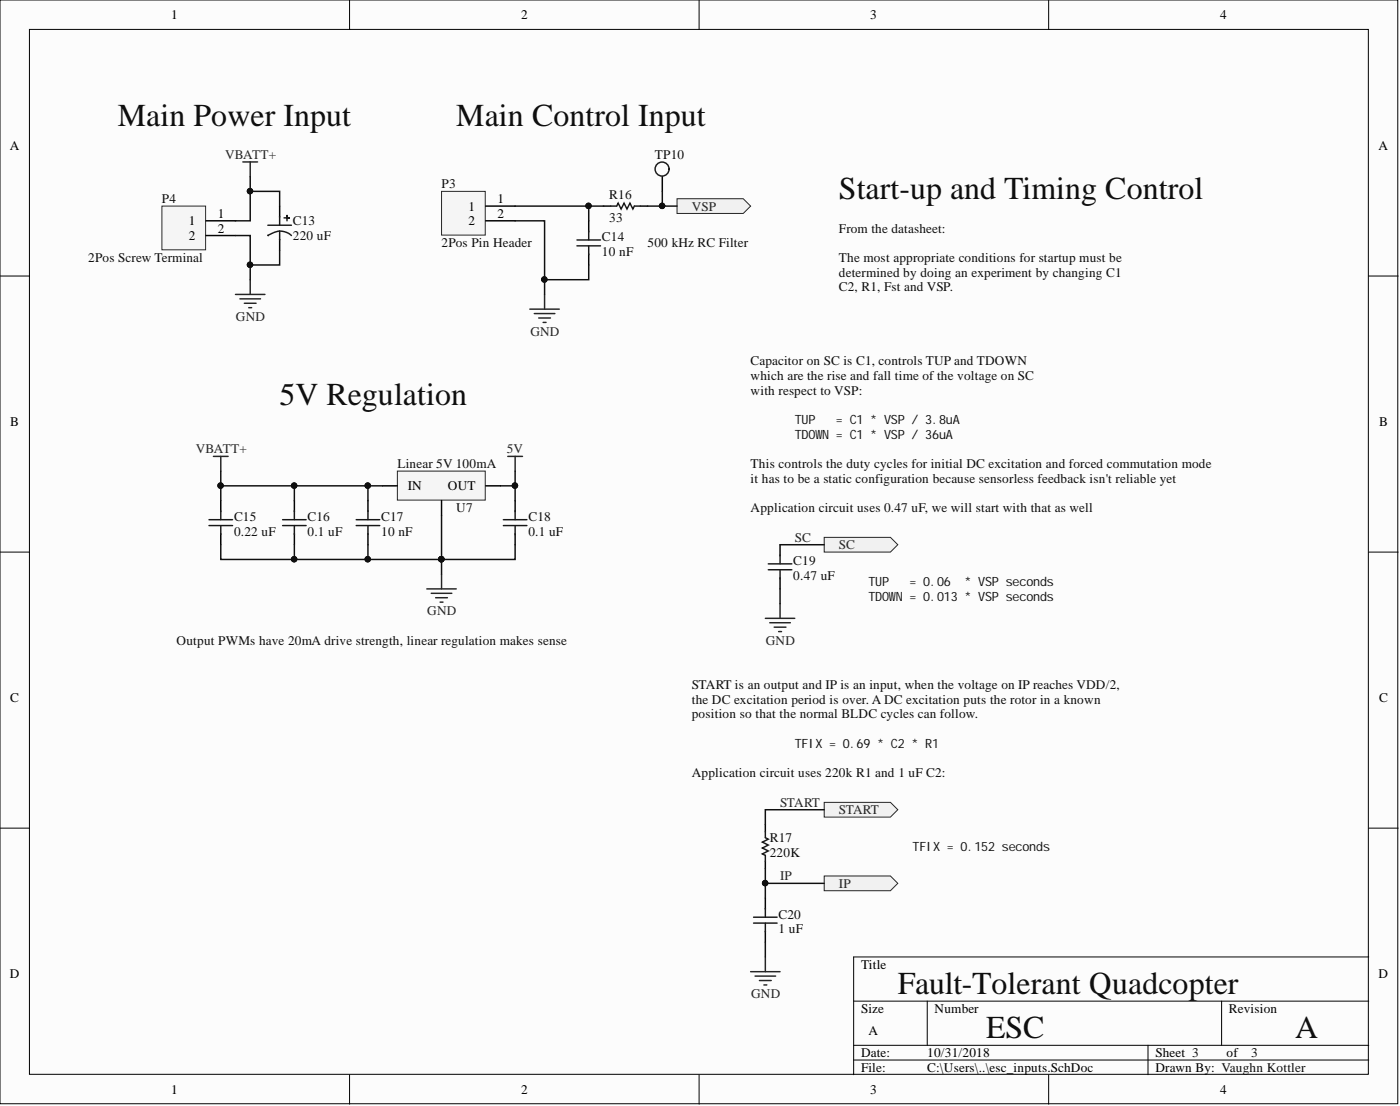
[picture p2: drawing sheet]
<svg xmlns="http://www.w3.org/2000/svg" width="241mm" height="190mm" viewBox="0 0 241 190" stroke-linecap="round" stroke-linejoin="round" font-family="sans-serif">
<g fill="#fcfcfc" stroke="#000" stroke-width=".17">
<path d="M0 0h240.9v190.1h-240.9z"/>
<path d="M5.1 5.1h230.7v179.9h-230.7z"/>
</g>
<g fill="none" stroke="#000" stroke-width=".17">
<path d="M60.2 0v5.1M120.5 0v5.1M180.7 0v5.1M0 47.5h5.1M235.9 47.5h5.1M0 95.1h5.1M235.9 95.1h5.1M0 142.6h5.1M235.9 142.6h5.1M147.1 172.4h88.8M159.8 172.4v7.6M210.6 172.4v7.6"/>
<path d="M235.9 164.8h-88.8v20.3M60.2 185.1v5.1M120.5 185.1v5.1M147.1 180h88.8M147.1 182.6h88.8M180.7 185.1v5.1M197.9 180v5.1"/>
</g>
<g fill="#f0f0f0" stroke="#262626" stroke-width=".17">
<path d="M116.7 34.2h11.4l1.3 1.3-1.3 1.3h-11.4z" fill-rule="evenodd"/>
<path d="M142.1 92.6h11.4l1.2 1.2-1.2 1.3h-11.4z" fill-rule="evenodd"/>
<path d="M142.1 138.2h11.4l1.2 1.3-1.2 1.2h-11.4z" fill-rule="evenodd"/>
<path d="M142.1 150.9h11.4l1.2 1.3-1.2 1.2h-11.4z" fill-rule="evenodd"/>
</g>
<path d="M27.9 35.5h7.5v7.5h-7.5z" fill="#f5f5f5" stroke="#262626" stroke-width=".17"/>
<g fill="none" stroke="#000" stroke-width=".25">
<path d="M35.5 38h5.1M48.2 35.5v1.9M101.5 38v1.9M104 35.5h1.3M110.3 35.5h1.3M114.2 30.4v2.6M35.5 40.6h5.1M48.2 41.2v1.9M101.5 43.7v1.9M38.1 86.2v1.9M38.1 91.9v1.9M50.7 86.2v1.9"/>
<path d="M50.7 91.9v1.9M63.4 86.2v1.9M63.4 91.9v1.9M88.8 86.2v1.9M88.8 91.9v1.9M134.4 93.8v1.9M134.4 99.5v1.9M131.9 142v1.3M131.9 148.3v1.3M131.9 154.7v1.9M131.9 160.4v1.9"/>
</g>
<g fill="none" stroke="#262626" stroke-width=".25">
<path d="M41.9 27.9h2.5M43.1 27.9v2.5M40.6 50.7h5.1M41.3 51.5h3.6M42.1 52.2h2M42.9 53h.5M43.1 48.2v2.5M91.3 53.2h5.1M92.1 54h3.5M92.8 54.8h2.1M93.6 55.5h.5M93.9 50.7v2.5"/>
<path d="M36.8 78.6h2.5M38.1 78.6v2.5M87.5 78.6h2.6M88.8 78.6v2.5M76.1 98.9v2.5M73.6 101.4h5M74.3 102.2h3.6M75.1 103h2M75.8 103.7h.6M131.9 106.5h5.1M132.7 107.3h3.5M133.4 108h2.1"/>
<path d="M134.2 108.8h.5M134.4 104v2.5M129.4 167.4h5M130.1 168.1h3.6M130.9 168.9h2M131.7 169.6h.5M131.9 164.8v2.6"/>
</g>
<g fill="none" stroke="#1c1c1c" stroke-width=".25">
<path d="M46.2 38.8h4M48.2 39.8l1.2 .2 .8 .6M48.2 39.8l-1 .2-1 .6M48.2 37.3v1.5M48.2 39.8v1.5M49 37.5h1h-.5v-.5v1M101.5 39.8v1.5M105.3 35.5h1l.2-.5 .6 1 .5-1 .5 1 .5-1 .5 1 .2-.5h1M50.2 40.6h.1M99.4 42.3h4.1M99.4 41.3h4.1M101.5 42.3v1.6"/>
<path d="M36 90.5h4.1M36 89.5h4.1M38.1 88v1.5M38.1 90.5v1.5M48.7 90.5h4.1M48.7 89.5h4.1M50.7 88v1.5M50.7 90.5v1.5M61.4 90.5h4M61.4 89.5h4M63.4 88v1.5M63.4 90.5v1.5"/>
<path d="M86.8 90.5h4M86.8 89.5h4M88.8 88v1.5M88.8 90.5v1.5M132.4 98.1h4.1M132.4 97.1h4.1M134.4 95.6v1.5M134.4 98.1v1.6M129.9 159h4M129.9 158h4M131.9 143.3v1l.5 .2-1 .5 1 .6-1 .5 1 .5-1 .5 .5 .2v1M131.9 156.5v1.5"/>
<path d="M131.9 159v1.5"/>
<circle cx="114.1" cy="29.1" r="1.2"/>
</g>
<g fill="none" stroke="#0e0e0e" stroke-width=".25">
<path d="M43.1 33h5.1v2.5M43.1 30.4v7.6h-2.5M88.8 38h5.1v12.7M88.8 35.5h15.2M101.5 35.5v2.5M111.6 35.5h2.6M114.2 33v2.5h2.5M40.6 40.6h2.5v7.6M48.2 43.1v2.5h-5.1M101.5 45.6v2.6h-7.6M38.1 93.8v2.6h12.6M38.1 83.7v2.5"/>
<path d="M50.7 93.8v2.6h38.1v-2.6M50.7 83.7v2.5M63.4 83.7v2.5M63.4 93.8v2.6M76.1 88.8v10.1M86.3 83.7h2.5v2.5M88.8 81.1v2.6M134.4 93.8h7.7M134.4 101.4v2.6M142.1 139.5h-10.2v2.5M131.9 149.6v2.6h10.2M131.9 152.2v2.5"/>
<path d="M131.9 162.3v2.5"/>
</g>
<g fill="#0e0e0e" stroke="#0e0e0e" stroke-width=".17">
<circle cx="43.1" cy="32.9" r=".47"/>
<circle cx="43.1" cy="45.6" r=".47"/>
<circle cx="93.8" cy="48.1" r=".47"/>
<circle cx="101.4" cy="35.5" r=".47"/>
<circle cx="114.1" cy="35.5" r=".47"/>
<circle cx="76.1" cy="96.3" r=".47"/>
<circle cx="88.7" cy="83.6" r=".47"/>
<circle cx="63.4" cy="83.6" r=".47"/>
<circle cx="50.7" cy="83.6" r=".47"/>
<circle cx="63.4" cy="96.3" r=".47"/>
<circle cx="50.7" cy="96.3" r=".47"/>
<circle cx="38" cy="83.6" r=".47"/>
<circle cx="131.9" cy="152.1" r=".47"/>
</g>
<path d="M68.5 81.1h15.1v5h-15.1z" fill="#f5f5f5" stroke="#262626" stroke-width=".17"/>
<path d="M66 83.7h2.5M76.1 86.2v2.6M83.7 83.7h2.6" fill="none" stroke="#000" stroke-width=".25"/>
<path d="M38.1 81.1v2.6h27.9" fill="none" stroke="#0e0e0e" stroke-width=".25"/>
<g fill="#0e0e0e" stroke="#0e0e0e" stroke-width=".17">
<circle cx="63.4" cy="83.6" r=".47"/>
<circle cx="50.7" cy="83.6" r=".47"/>
<circle cx="38" cy="83.6" r=".47"/>
</g>
<path d="M76.1 33h7.5v7.5h-7.5z" fill="#f5f5f5" stroke="#262626" stroke-width=".17"/>
<path d="M83.7 35.5h5.1M83.7 38h5.1" fill="none" stroke="#000" stroke-width=".25"/>
<g font-size="5.5" fill="#0e0e0e">
<text x="20.3" y="21.6">Main Power Input</text>
<text x="78.6" y="21.6">Main Control Input</text>
<text x="144.6" y="34.3">Start-up and Timing Control</text>
<text x="48.2" y="69.8">5V Regulation</text>
<text x="154.7" y="171.3">Fault-Tolerant Quadcopter</text>
<text x="170" y="178.9">ESC</text>
<text x="223.2" y="178.9">A</text>
</g>
<g font-size="2.3">
<text x="29.5" y="3.3">1</text>
<text x="89.8" y="3.3">2</text>
<text x="150" y="3.3">3</text>
<text x="210.3" y="3.3">4</text>
<text x="1.7" y="25.8">A</text>
<text x="237.6" y="25.8">A</text>
<text x="85.7" y="35">1</text>
<text x="32.6" y="38.8">1</text>
<text x="32.6" y="41.3">2</text>
<text x="37.5" y="37.5">1</text>
<text x="37.5" y="40.1">2</text>
<text x="80.8" y="36.3">1</text>
<text x="80.8" y="38.8">2</text>
<text x="85.7" y="37.5">2</text>
<text x="1.8" y="73.4">B</text>
<text x="237.7" y="73.4">B</text>
<text x="70.3" y="84.4">IN</text>
<text x="77.2" y="84.4">OUT</text>
<text x="1.8" y="120.9">C</text>
<text x="237.7" y="120.9">C</text>
<text x="148.4" y="166.9">Title</text>
<text x="1.7" y="168.5">D</text>
<text x="237.6" y="168.5">D</text>
<text x="148.4" y="174.5">Size</text>
<text x="149.7" y="178.3">A</text>
<text x="161.1" y="174.5">Number</text>
<text x="211.8" y="174.5">Revision</text>
<text x="148.4" y="182.1">Date:</text>
<text x="148.4" y="184.6">File:</text>
<text x="159.8" y="182.1">10/31/2018</text>
<text x="159.8" y="184.6">C:\Users\..\esc_inputs.SchDoc</text>
<text x="199.1" y="182.1">Sheet 3</text>
<text x="199.1" y="184.6">Drawn By: Vaughn Kottler</text>
<text x="211.4" y="182.1">of</text>
<text x="29.5" y="188.4">1</text>
<text x="89.8" y="188.4">2</text>
<text x="150" y="188.4">3</text>
<text x="210.3" y="188.4">4</text>
</g>
<g font-size="2.3" fill="#262626">
<text x="38.8" y="27.4">VBATT+</text>
<text x="119.2" y="36.3">VSP</text>
<text x="40.7" y="55.3">GND</text>
<text x="91.4" y="57.8">GND</text>
<text x="33.7" y="78.1">VBATT+</text>
<text x="87.3" y="78.1">5V</text>
<text x="137" y="93.3">SC</text>
<text x="144.6" y="94.6">SC</text>
<text x="73.7" y="106">GND</text>
<text x="132" y="111.1">GND</text>
<text x="134.4" y="139">START</text>
<text x="144.6" y="140.2">START</text>
<text x="134.4" y="151.6">IP</text>
<text x="144.6" y="152.9">IP</text>
<text x="129.5" y="171.9">GND</text>
</g>
<g font-size="2.3" fill="#0e0e0e">
<text x="112.9" y="27.4">TP10</text>
<text x="27.9" y="35">P4</text>
<text x="76.1" y="32.5">P3</text>
<text x="105" y="34.2">R16</text>
<text x="50.5" y="38.8">C13</text>
<text x="50.5" y="41.3">220 uF</text>
<text x="103.8" y="41.6">C14</text>
<text x="105" y="38.3">33</text>
<text x="144.6" y="40.1">From the datasheet:</text>
<text x="15.2" y="45.1">2Pos Screw Terminal</text>
<text x="76.1" y="42.6">2Pos Pin Header</text>
<text x="103.8" y="44.1">10 nF</text>
<text x="111.6" y="42.6">500 kHz RC Filter</text>
<text x="144.6" y="45.1">The most appropriate conditions for startup must be</text>
<text x="144.6" y="47.7">determined by doing an experiment by changing C1</text>
<text x="144.6" y="50.2">C2, R1, Fst and VSP.</text>
<text x="129.4" y="62.9">Capacitor on SC is C1, controls TUP and TDOWN</text>
<text x="129.4" y="65.4">which are the rise and fall time of the voltage on SC</text>
<text x="129.4" y="68">with respect to VSP:</text>
<text x="68.5" y="80.6">Linear 5V 100mA</text>
<text x="129.4" y="80.6">This controls the duty cycles for initial DC excitation and forced commutation mode</text>
<text x="129.4" y="83.2">it has to be a static configuration because sensorless feedback isn't reliable yet</text>
<text x="40.3" y="89.8">C15</text>
<text x="53" y="89.8">C16</text>
<text x="65.7" y="89.8">C17</text>
<text x="78.6" y="88.2">U7</text>
<text x="91.1" y="89.8">C18</text>
<text x="129.4" y="88.2">Application circuit uses 0.47 uF, we will start with that as well</text>
<text x="40.3" y="92.3">0.22 uF</text>
<text x="53" y="92.3">0.1 uF</text>
<text x="65.7" y="92.3">10 nF</text>
<text x="91.1" y="92.3">0.1 uF</text>
<text x="136.7" y="97.4">C19</text>
<text x="136.7" y="99.9">0.47 uF</text>
<text x="30.4" y="111.1">Output PWMs have 20mA drive strength, linear regulation makes sense</text>
<text x="119.2" y="118.7">START is an output and IP is an input, when the voltage on IP reaches VDD/2,</text>
<text x="119.2" y="121.2">the DC excitation period is over. A DC excitation puts the rotor in a known</text>
<text x="119.2" y="123.7">position so that the normal BLDC cycles can follow.</text>
<text x="119.2" y="133.9">Application circuit uses 220k R1 and 1 uF C2:</text>
<text x="132.7" y="145">R17</text>
<text x="132.7" y="147.6">220K</text>
<text x="134.2" y="158.2">C20</text>
<text x="134.2" y="160.8">1 uF</text>
<text x="215.6" y="182.1">3</text>
</g>
<g font-size="2.2" fill="#0e0e0e">
<text x="137" y="73">TUP</text>
<text x="137" y="75.6">TDOWN = C1 * VSP / 36uA</text>
<text x="144.1" y="73">= C1 * VSP / 3.8uA</text>
<text x="149.7" y="100.9">TUP</text>
<text x="156.8" y="100.9">= 0.06</text>
<text x="166.2" y="100.9">* VSP seconds</text>
<text x="149.7" y="103.5">TDOWN = 0.013 * VSP seconds</text>
<text x="137" y="128.8">TFIX = 0.69 * C2 * R1</text>
<text x="157.3" y="146.6">TFIX = 0.152 seconds</text>
</g>
</svg>
